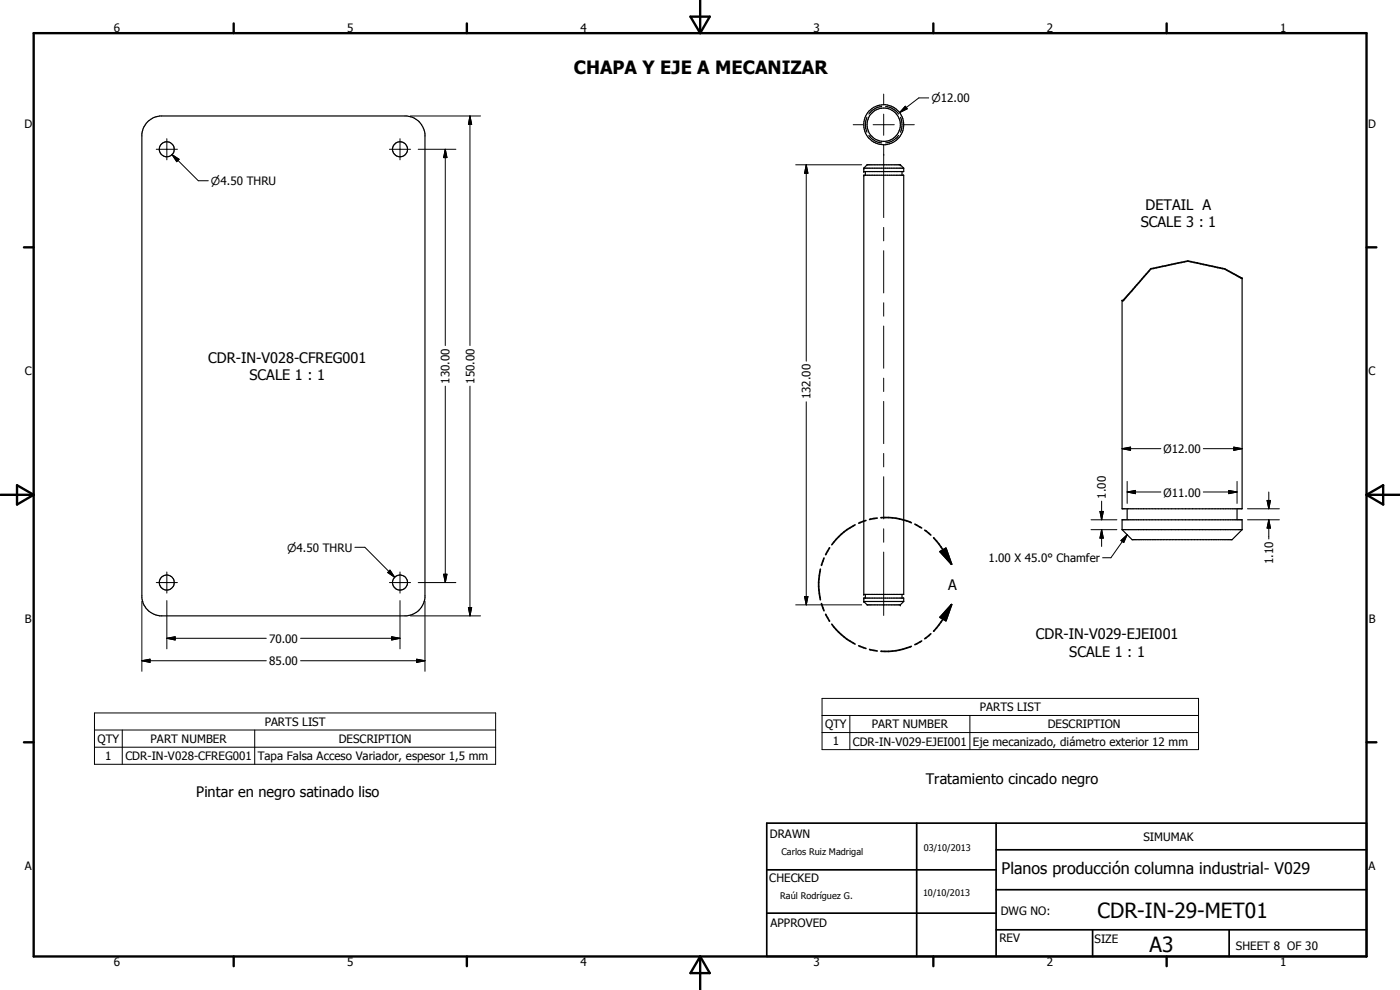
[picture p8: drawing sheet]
<svg xmlns="http://www.w3.org/2000/svg" width="420mm" height="297mm" viewBox="0 0 420 297" stroke-linecap="round" stroke-linejoin="round" font-family="sans-serif">
<g fill="none" stroke="#000" stroke-width=".35">
<path d="M44.3 36.5l2-1.3 1.7-.4h74.1a6.1 6.1 0 0 1 5.4 5.4v139.2a6.1 6.1 0 0 1-5.4 5.4h-74.1a6 6 0 0 1-5.4-5.4v-139.2l.4-1.7zM260.2 35.2l-.5 2.2 .5 2.3M264.6 32a5.6 5.6 0 0 0-3.8 2.2M265.8 32a5.6 5.6 0 0 1 3.9 2.2M270.2 35.2a5.6 5.6 0 0 1 0 4.5M259.2 50.5v1h12v-1M259.2 52.6h12v125.8h-12zM259.2 50.5h12M259.2 50.5l1-1.1h10l1 1.1M259.7 51.5v1.1M260.8 40.6l1.7 1.6 2.1 .7M269.7 40.6l-1.7 1.6-2.2 .7"/>
<path d="M270.7 51.5v1.1M372.8 83.6v69.1h-36v-62.5M336.8 158.9v-2.9h36v2.9M336.8 158.9h36M336.8 158.9l3 3h30l3-3M338.3 152.7v3.3M371.3 152.7v3.3M259.7 178.4v1.1M270.7 178.4v1.1M259.2 180.5v-1h12v1M259.2 180.5h12M259.2 180.5l1 1h10l1-1"/>
<circle cx="265.2" cy="37.4" r="6"/>
<circle cx="265.2" cy="37.4" r="5"/>
<circle cx="50" cy="44.8" r="2.25"/>
<circle cx="120" cy="44.8" r="2.26"/>
<circle cx="50" cy="174.8" r="2.26"/>
<circle cx="120" cy="174.8" r="2.27"/>
</g>
<g fill="#000">
<circle cx="259.2" cy="51.5" r=".18"/>
<circle cx="259.2" cy="50.5" r=".18"/>
<circle cx="259.2" cy="52.6" r=".18"/>
<circle cx="270.2" cy="49.4" r=".18"/>
<circle cx="259.2" cy="178.4" r=".18"/>
<circle cx="259.2" cy="179.5" r=".18"/>
<circle cx="259.2" cy="180.5" r=".18"/>
<circle cx="270.2" cy="181.5" r=".18"/>
</g>
<g fill="none" stroke="#000" stroke-width=".51">
<path d="M372.8 83.6l-.6-.4a22 22 0 0 0-10.2-3.7l-5.5-1.2-11.1 2.3-8.2 9.4-.4 .2M256.6 157.5a19.3 19.3 0 0 0-7 5.9M259.9 156.2l-2.2 .8M263.3 155.4l-2.3 .5M264.4 155.3a18.8 18.8 0 0 1 9.1 1.5M274.6 157.3l2 1.1M277.5 159.1l1.8 1.4M246.2 170.8a20.7 20.7 0 0 0 0 9.2M247.3 167.4l-.8 2.2M249 164.4l-1.2 2M280.2 161.3l2.8 3.7 2.6 4.3M282.1 165.5l1.8-1 1.7 4.8z"/>
<path d="M246.5 181.1l.8 2.2M247.8 184.3l1.2 2.1M249.6 187.3a20.8 20.8 0 0 0 7 6M257.7 193.8l2.2 .8M261 194.9l2.3 .4M273.5 193.9a19.4 19.4 0 0 1-9.1 1.5M276.6 192.3l-2 1.1M279.3 190.2l-1.8 1.4M285.6 181.4l-1.7 4.8-1.8-1zM285.6 181.4l-2.6 4.3-2.8 3.7M230.1 247h180v40h-180zM275.1 247v40"/>
<path d="M298.9 255h111.2M298.9 247v40M230.1 274h68.8M230.1 261h68.8M298.9 279h111.2M298.9 267h111.2M327.9 279v8M368.9 279v8"/>
</g>
<g fill="none" stroke="#000" stroke-width=".71">
<path d="M10.1 9.9h400v277.1h-400zM70.1 7v2.9M140.1 7v2.9M207.2 5h5.8l-2.9 4.9zM210.1 0v9.9M280.1 7v2.9M350.1 7v2.9M7.2 74.2h2.9M410.1 74.2h3M.1 148.5h10M5.1 145.6l5 2.9-5 2.9zM410.1 148.5h10"/>
<path d="M410.1 148.5l5-2.9v5.8zM7.2 222.7h2.9M410.1 222.7h3M70.1 287v2.9M140.1 287v2.9M210.1 287v10M210.1 287l2.9 5h-5.8zM280.1 287v2.9M350.1 287v2.9"/>
</g>
<g fill="none" stroke="#000" stroke-width=".3">
<path d="M123.1 34.8h21.1M141 34.8l.6 2.5h-1zM141 34.8v68.9M256.1 37.4h2.9M262 37.4h6.4M265.2 28.2v3M265.2 34.2v6.4M271.4 37.4h3M271.7 31.9l.6 .7-2.3 1.2zM278.7 29.4h-3l-5.7 4.4M46.9 44.8h6.3M50.1 41.6v6.4"/>
<path d="M51.6 46.4l2.2 1.4-.8 .7zM51.6 46.4l7.9 7.8h3M116.9 44.8h6.3M120 41.6v6.4M125.5 44.8h11.3M133.6 44.8l.5 2.5h-1zM133.6 44.8v58.9M238.8 49.4h19.8M242 49.4l.5 2.6h-1zM242 49.4v59M265.2 43.6v21.7M265.2 68.2v4.1"/>
<path d="M265.2 75.2v12.7M265.2 90.8v4.1M265.2 97.8v12.7M133.6 115.9v58.9M141 115.9v68.9M265.2 113.5v4M242 120.6v60.9M265.2 120.4v12.7M265.2 136.1v4M336.8 134.6l2.5-.4v.9zM336.8 134.6h11.6M361.1 134.6h11.7"/>
<path d="M370.3 134.2l2.5 .4-2.5 .5zM265.2 143v12.7M265.2 158.7v4M327.4 156h7.8M327.4 158.9h7.8M330.1 153.5h1l-.5 2.5zM330.6 158.9l.5 2.6h-1zM330.6 150.4v5.6M330.6 158.9v5.1M338.3 147.6l2.5-.4v.9zM338.3 147.6h10.1M338.3 144.4v6.6"/>
<path d="M361.1 147.6h10.2M368.8 147.2l2.5 .4-2.5 .5zM371.3 144.4v6.6M374.4 152.7h9.6M374.4 156h9.6M380.3 150.2h1l-.5 2.5zM380.8 156l.5 2.5h-1zM380.8 147.6v5.1M380.8 156v5.7M46.9 174.8h6.3M50.1 171.6v6.4M106.5 164.2h3l8.9 9"/>
<path d="M116.9 174.8h6.3M117 171.1l1.4 2.1-2-1.4zM120 171.6v6.4M125.5 174.8h11.3M133.1 172.3h1l-.5 2.5zM241.5 179h1l-.5 2.5zM265.2 165.7v19M336.4 162.2l1.9-1.8-1 2.4zM338.3 160.4l-4.9 6.9h-2.5M42.6 198.2l2.4-.4v1zM42.6 198.2h37.3M42.6 180.4v21"/>
<path d="M50.1 191.5l2.5-.4v.9zM50.1 180.2v14.5M50.1 191.5h29.8M90.2 191.5h29.8M90.2 198.2h37.3M117.5 191.1l2.5 .4-2.5 .5zM120 180.2v14.5M123.1 184.8h21.1M125 197.8l2.5 .4-2.5 .6zM127.5 180.4v21M140.6 182.3h1l-.6 2.5zM238.8 181.5h19.8"/>
<path d="M28.4 213.9h120.3v15.4h-120.3zM28.4 219h120.3M36.7 219v10.3M76.4 219v10.3M246.7 209.5h113v15.4h-113zM246.7 214.7h113M246.7 219.8h113M255 214.7v10.2M291.1 214.7v10.2M28.4 224.2h120.3"/>
</g>
<g fill="#000">
<path d="M141 34.8l.6 2.5h-1zM271.7 31.9l.6 .7-2.3 1.2zM51.6 46.4l2.2 1.4-.8 .7zM133.6 44.8l.5 2.5h-1zM242 49.4l.5 2.6h-1zM336.8 134.6l2.5-.4v.9zM370.3 134.2l2.5 .4-2.5 .5zM330.1 153.5h1l-.5 2.5zM338.3 147.6l2.5-.4v.9zM368.8 147.2l2.5 .4-2.5 .5zM380.3 150.2h1l-.5 2.5zM380.8 156l.5 2.5h-1z"/>
<path d="M117 171.1l1.4 2.1-2-1.4zM133.1 172.3h1l-.5 2.5zM241.5 179h1l-.5 2.5zM282.1 165.5l1.8-1 1.7 4.8zM330.6 158.9l.5 2.6h-1zM336.4 162.2l1.9-1.8-1 2.4zM42.6 198.2l2.4-.4v1zM50.1 191.5l2.5-.4v.9zM117.5 191.1l2.5 .4-2.5 .5zM125 197.8l2.5 .4-2.5 .6zM140.6 182.3h1l-.6 2.5zM285.6 181.4l-1.7 4.8-1.8-1z"/>
</g>
<g font-size="6.3">
<text x="329.4" y="275.4">CDR-IN-29-MET01</text>
<text x="345" y="285.6">A3</text>
</g>
<text font-size="5.5" x="172.2" y="22.1">CHAPA Y EJE A MECANIZAR</text>
<text font-size="4.8" x="300.6" y="262.1">Planos producción columna industrial- V029</text>
<g font-size="4.4">
<text x="343.8" y="62.9">DETAIL A</text>
<text x="342.3" y="68.2">SCALE 3 : 1</text>
<text x="62.5" y="108.9">CDR-IN-V028-CFREG001</text>
<text x="74.9" y="114.1">SCALE 1 : 1</text>
<text x="284.6" y="177">A</text>
<text x="310.8" y="191.8">CDR-IN-V029-EJEI001</text>
<text x="320.9" y="197">SCALE 1 : 1</text>
<text x="58.9" y="239">Pintar en negro satinado liso</text>
<text x="277.9" y="235.3">Tratamiento cincado negro</text>
</g>
<g font-size="3.5">
<text x="34.2" y="9.6">6</text>
<text x="104.2" y="9.6">5</text>
<text x="174.2" y="9.6">4</text>
<text x="244.2" y="9.6">3</text>
<text x="314.2" y="9.6">2</text>
<text x="384.2" y="9.6">1</text>
<text x="7.3" y="38.4">D</text>
<text x="410.6" y="38.4">D</text>
<text x="7.4" y="112.6">C</text>
<text x="410.7" y="112.6">C</text>
<text x="134.9" y="115.1" transform="rotate(-90 134.9 115.1)">130.00</text>
<text x="142.4" y="115.1" transform="rotate(-90 142.4 115.1)">150.00</text>
<text x="243.2" y="119.8" transform="rotate(-90 243.2 119.8)">132.00</text>
<text x="349.2" y="136.1">Ø12.00</text>
<text x="331.9" y="149.6" transform="rotate(-90 331.9 149.6)">1.00</text>
<text x="349.2" y="149">Ø11.00</text>
<text x="296.6" y="168.7">1.00 X 45.0° Chamfer</text>
<text x="382.1" y="169.3" transform="rotate(-90 382.1 169.3)">1.10</text>
<text x="7.4" y="186.9">B</text>
<text x="410.8" y="186.9">B</text>
<text x="80.8" y="192.8">70.00</text>
<text x="80.8" y="199.6">85.00</text>
<text x="294.1" y="213.4">PARTS LIST</text>
<text x="79.4" y="217.8">PARTS LIST</text>
<text x="247.6" y="218.6">QTY</text>
<text x="261.7" y="218.5">PART NUMBER</text>
<text x="314.4" y="218.6">DESCRIPTION</text>
<text x="29.3" y="222.9">QTY</text>
<text x="45.2" y="222.9">PART NUMBER</text>
<text x="101.7" y="222.9">DESCRIPTION</text>
<text x="249.9" y="223.6">1</text>
<text x="255.9" y="223.7">CDR-IN-V029-EJEI001</text>
<text x="292" y="223.8">Eje mecanizado, diámetro exterior 12 mm</text>
<text x="31.6" y="228">1</text>
<text x="37.6" y="228">CDR-IN-V028-CFREG001</text>
<text x="77.4" y="228.1">Tapa Falsa Acceso Variador, espesor 1,5 mm</text>
<text x="231" y="251.5">DRAWN</text>
<text x="343.1" y="252.3">SIMUMAK</text>
<text x="7.4" y="261.1">A</text>
<text x="410.7" y="261.1">A</text>
<text x="230.9" y="264.6">CHECKED</text>
<text x="300.3" y="274.5">DWG NO:</text>
<text x="231.3" y="278.3">APPROVED</text>
<text x="299.9" y="282.6">REV</text>
<text x="328.5" y="283.1">SIZE</text>
<text x="370.9" y="285.1">SHEET 8 OF 30</text>
<text x="34.2" y="289.9">6</text>
<text x="104.2" y="289.9">5</text>
<text x="174.2" y="289.9">4</text>
<text x="244.2" y="289.9">3</text>
<text x="314.2" y="289.9">2</text>
<text x="384.2" y="289.9">1</text>
</g>
<g font-size="3.3">
<text x="279.5" y="30.6">n12.00</text>
<text x="63.3" y="55.5">n4.50 THRU</text>
<text x="86.2" y="165.5">n4.50 THRU</text>
</g>
<g font-size="2.7">
<text x="234.5" y="256.6">Carlos Ruiz Madrigal</text>
<text x="277.2" y="255.3">03/10/2013</text>
<text x="234.1" y="269.7">Raúl Rodríguez G.</text>
<text x="277" y="268.7">10/10/2013</text>
</g>
</svg>
